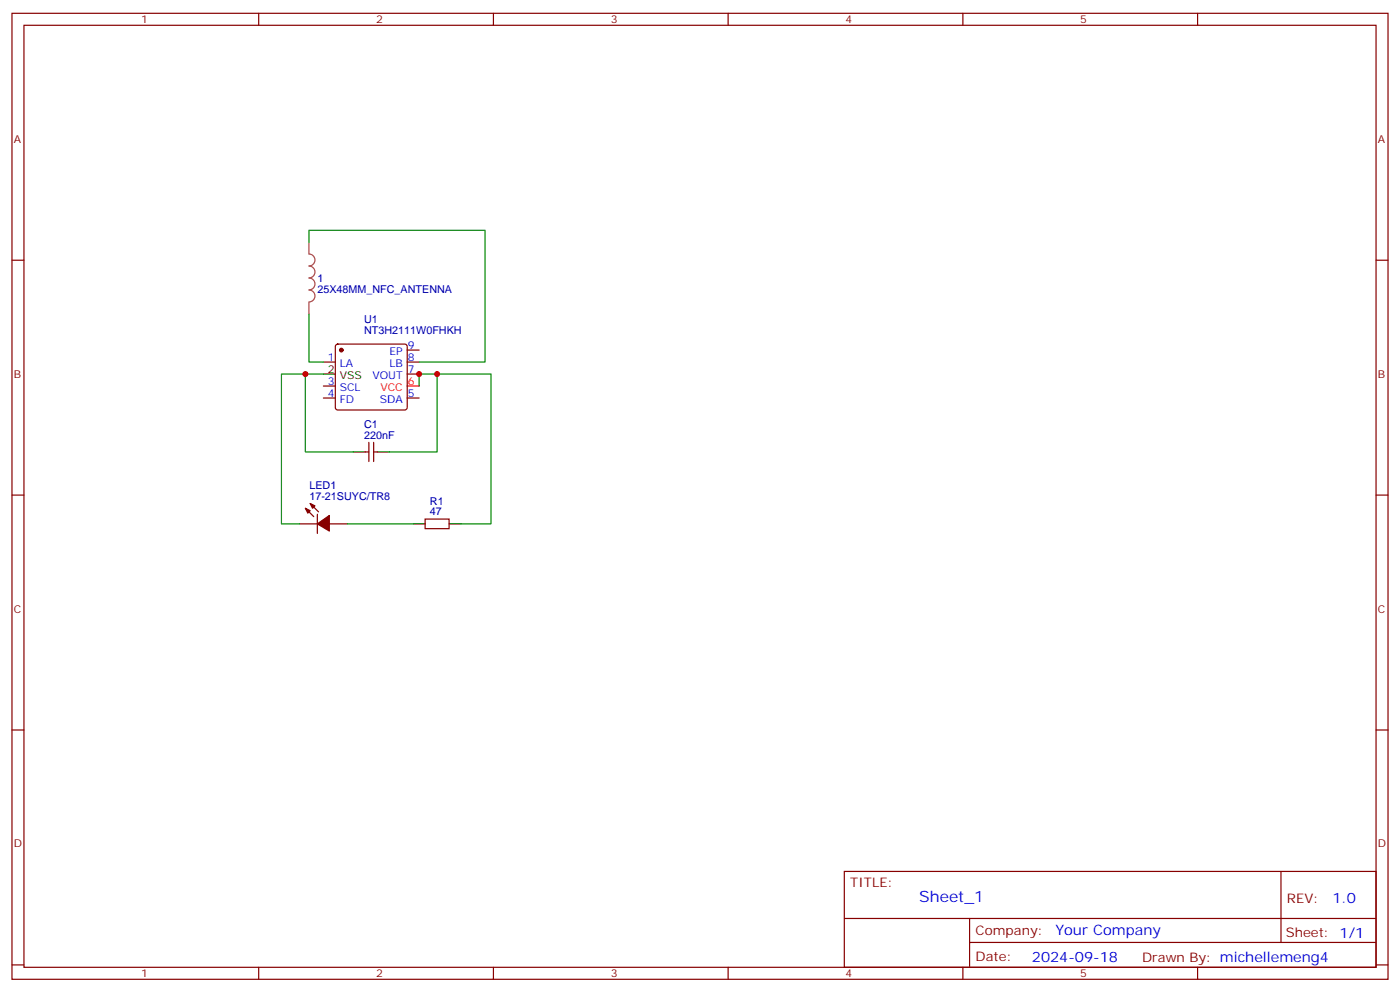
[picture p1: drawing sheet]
<svg xmlns="http://www.w3.org/2000/svg" width="412mm" height="292mm" viewBox="0 0 412 292" stroke-linecap="round" stroke-linejoin="round" font-family="sans-serif">
<g fill="none" stroke="#870000" stroke-width=".35">
<path d="M3.5 3.9h405.4v284.4h-405.4zM7.1 7.4h398.2v277.3h-398.2zM76.2 3.9v3.5M145.3 3.9v3.5M214.5 3.9v3.5M283.6 3.9v3.5M352.8 3.9v3.5M3.5 76.6h3.6M405.3 76.6h3.6M95.2 106.6h3.6M95.2 117.2h3.6M95.2 113.6h3.6"/>
<path d="M99 101.5l.5-.2h19.7l.5 .2 .2 .5v18l-.2 .5-.5 .2h-19.7l-.5-.2-.2-.5v-18zM119.9 103h3.6M119.9 106.6h3.6M119.9 110.1h3.6M119.9 117.2h3.6M107.6 133h1.1M108.7 130.2v5.7M110.1 130.2v5.7M110.1 133h1M3.5 145.7h3.6M88.2 154.2h5.3M90 149.6l2.4 2.5"/>
<path d="M91.4 148.2l2.4 2.5M93.5 151.4v5.6M97 154.2h5.3M125.2 152.8h7.1v2.8h-7.1zM405.3 145.7h3.6M3.5 214.9h3.6M405.3 214.9h3.6M248.7 256.5h156.6v28.2h-156.6zM377.3 256.5v20.9M248.7 270.4h156.5M285.6 277.4h119.6M285.6 270.4v14.1"/>
<path d="M3.5 284h3.6M76.2 284.7v3.6M145.3 284.7v3.6M214.5 284.7v3.6M283.6 284.7v3.6M352.8 284.7v3.6M405.3 284h3.6"/>
</g>
<path d="M119.9 113.6h3.6" fill="none" stroke="#f00" stroke-width=".35"/>
<path d="M95.2 110.1h3.6M104.1 133h3.5M111.1 133h3.6M121.7 154.2h3.5M132.3 154.2h3.5" fill="none" stroke="#000" stroke-width=".35"/>
<g fill="#870000" stroke="#870000" stroke-width=".35">
<path d="M90 149.6l1.4 .7-.7 .7z"/>
<path d="M91.4 148.2l1.4 .7-.7 .7z"/>
<path d="M93.5 154.2l3.5-2.5v4.6z"/>
<circle cx="100.5" cy="103" r=".53"/>
</g>
<path d="M91 71.3v3.5a1.76 1.76 0 0 1 1.8 1.7 1.76 1.76 0 0 1-1.8 1.8 1.76 1.76 0 0 1 1.8 1.8 1.76 1.76 0 0 1-1.8 1.7 1.76 1.76 0 0 1 1.8 1.8 1.76 1.76 0 0 1-1.8 1.8 1.76 1.76 0 0 1 1.8 1.7 1.76 1.76 0 0 1-1.8 1.8M91 89v3.5" fill="none" stroke="#a64a4a" stroke-width=".35"/>
<path d="M91 71.3v-3.5h51.9v38.8h-19.4M91 92.5v14.1h4.2M90 110.1h-7.1v44.1h5.3M95.2 110.1h-5.2v22.9h14.1M123.5 113.6v-3.5h5.3v22.9h-14.1M128.8 110.1h15.8v44.1h-8.8M102.3 154.2h19.4" fill="none" stroke="#008700" stroke-width=".35"/>
<g fill="#c00">
<circle cx="128.8" cy="110.1" r=".88"/>
<circle cx="90" cy="110.1" r=".88"/>
<circle cx="123.5" cy="110.1" r=".88"/>
</g>
<text font-size="4.6" fill="#00f" x="270.8" y="265.5">Sheet_1</text>
<g font-size="4.2" fill="#00f">
<text x="392.5" y="265.8">1.0</text>
<text x="310.9" y="275.3">Your Company</text>
<text x="304" y="283.1">2024-09-18</text>
</g>
<g font-size="3.9" fill="#800">
<text x="250.5" y="261.1">TITLE:</text>
<text x="379.1" y="265.8">REV:</text>
<text x="287.4" y="275.3">Company:</text>
<text x="378.7" y="275.9">Sheet: 1/1</text>
<text x="287.4" y="283">Date:</text>
<text x="336.4" y="283.1">Drawn By: michellemeng4</text>
</g>
<g font-size="3.2" fill="#800">
<text x="41.6" y="6.9">1</text>
<text x="110.8" y="6.9">2</text>
<text x="179.9" y="6.9">3</text>
<text x="249.1" y="6.9">4</text>
<text x="318.2" y="6.9">5</text>
<text x="4.1" y="42">A</text>
<text x="405.9" y="42">A</text>
<text x="4.1" y="111.2">B</text>
<text x="405.9" y="111.2">B</text>
<text x="4.1" y="180.3">C</text>
<text x="405.9" y="180.3">C</text>
<text x="4.1" y="249.4">D</text>
<text x="405.9" y="249.4">D</text>
<text x="41.6" y="287.7">1</text>
<text x="110.8" y="287.7">2</text>
<text x="179.9" y="287.7">3</text>
<text x="249.1" y="287.7">4</text>
<text x="318.2" y="287.7">5</text>
</g>
<g font-size="3.2" fill="#000080">
<text x="93.5" y="83">1</text>
<text x="93.5" y="86.2">25X48MM_NFC_ANTENNA</text>
<text x="107.3" y="95.1">U1</text>
<text x="107.3" y="98.3">NT3H2111W0FHKH</text>
<text x="107.3" y="126">C1</text>
<text x="107.3" y="129.2">220nF</text>
<text x="91.1" y="144">LED1</text>
<text x="91.1" y="147.1">17-21SUYC/TR8</text>
<text x="126.7" y="148.6">R1</text>
<text x="126.7" y="151.7">47</text>
</g>
<g font-size="3.2" fill="#00f">
<text x="96.6" y="106.2">1</text>
<text x="100.1" y="108">LA</text>
<text x="114.7" y="108">LB</text>
<text x="114.7" y="104.5">EP</text>
<text x="120.1" y="102.7">9</text>
<text x="120.1" y="106.2">8</text>
<text x="96.6" y="113.3">3</text>
<text x="109.7" y="111.5">VOUT</text>
<text x="120.1" y="109.7">7</text>
<text x="96.6" y="116.8">4</text>
<text x="100.1" y="118.6">FD</text>
<text x="100.1" y="115">SCL</text>
<text x="111.9" y="118.6">SDA</text>
<text x="120.1" y="116.8">5</text>
</g>
<g font-size="3.2">
<text x="96.6" y="109.7">2</text>
<text x="100.1" y="111.5">VSS</text>
</g>
<g font-size="3.2" fill="#f00">
<text x="120.1" y="113.3">6</text>
<text x="112" y="115">VCC</text>
</g>
</svg>
